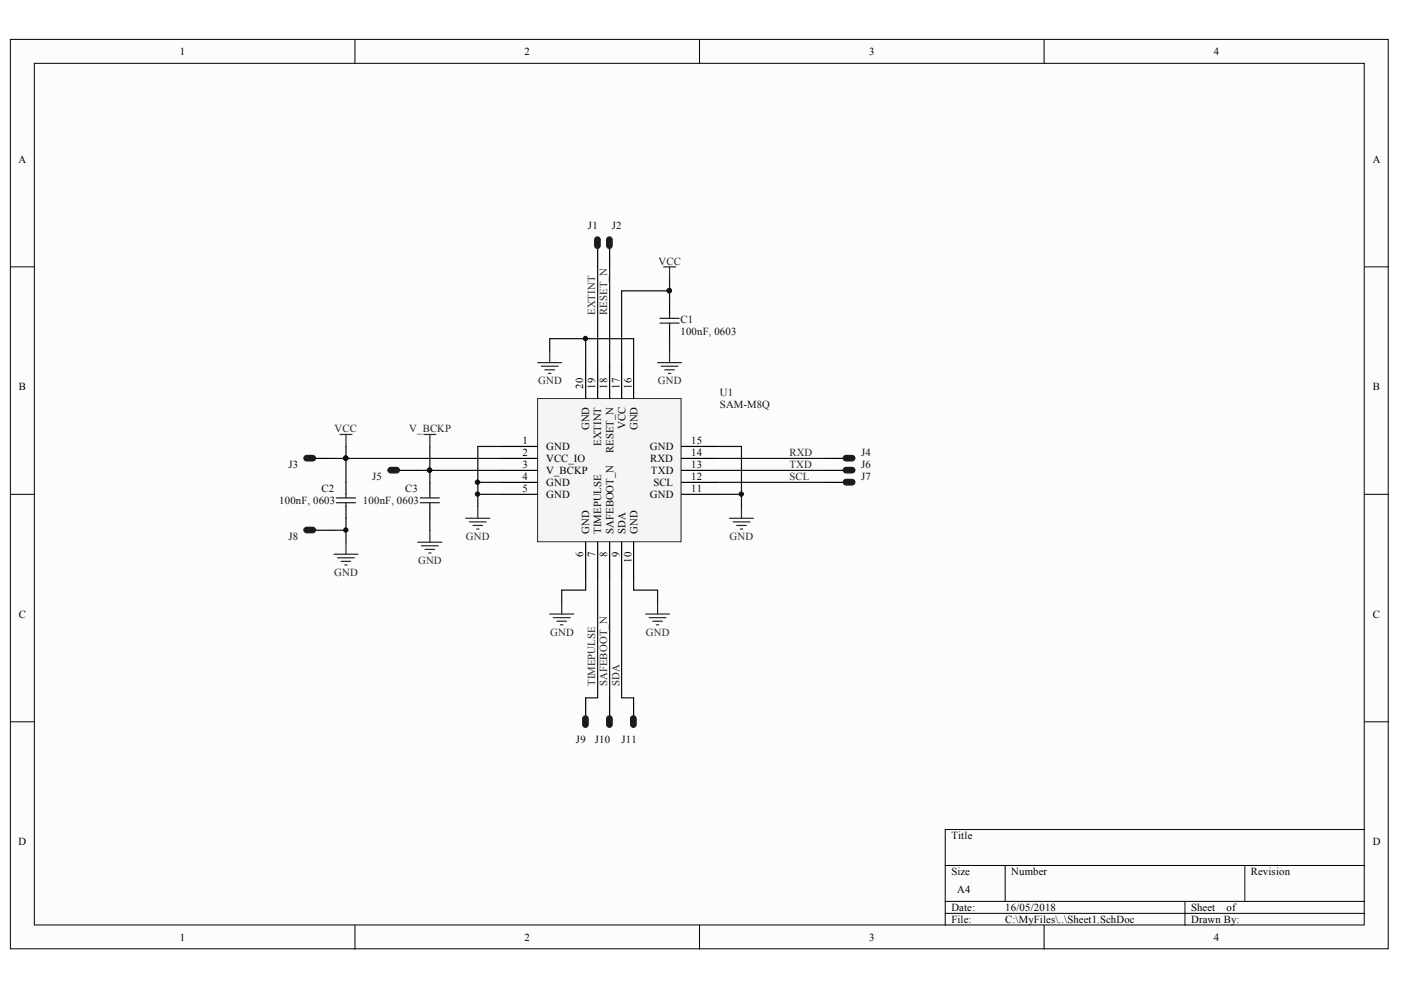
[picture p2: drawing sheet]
<svg xmlns="http://www.w3.org/2000/svg" width="297mm" height="210mm" viewBox="0 0 297 210" stroke-linecap="round" stroke-linejoin="round" font-family="sans-serif">
<g fill="#fcfcfc" stroke="#000" stroke-width=".21">
<path d="M2.2 8.4h292.1v192.8h-292.1z"/>
<path d="M7.3 13.4h281.9v182.7h-281.9z"/>
</g>
<g fill="none" stroke="#000" stroke-width=".21">
<path d="M75.3 8.4v5M148.3 8.4v5M221.4 8.4v5M2.2 56.6h5.1M289.3 56.6h5.1M2.2 104.8h5.1M289.3 104.8h5.1M2.2 153h5.1M289.3 153h5.1M289.3 175.9h-88.9v20.3M75.3 196.2v5.1M148.3 196.2v5.1"/>
<path d="M200.4 183.5h88.9M200.4 191.1h88.9M200.4 193.7h88.9M213.1 183.5v7.6M221.4 196.2v5.1M251.2 191.1v5.1M263.9 183.5v7.6"/>
</g>
<path d="M114 84.5h30.4v30.4h-30.4z" fill="#f5f5f5" stroke="#262626" stroke-width=".21"/>
<g fill="none" stroke="#000" stroke-width=".25">
<path d="M126.7 52.8v3.8M129.3 52.8v3.8M124.2 76.9v7.6M126.7 76.9v7.6M129.3 76.9v7.6M131.8 76.9v7.6M134.3 76.9v7.6M142 64.2v2.5M142 69.3v2.5M67 97.2h3.8M84.8 99.7h3.8M106.4 94.7h7.6"/>
<path d="M106.4 97.2h7.6M106.4 99.7h7.6M144.5 94.7h7.6M144.5 97.2h7.6M144.5 99.7h7.6M175 97.2h3.8M175 99.7h3.8M67 112.4h3.8M73.4 102.3v2.5M73.4 107.3v2.6M91.1 102.3v2.5M91.1 107.3v2.6"/>
<path d="M106.4 102.3h7.6M106.4 104.8h7.6M124.2 115v7.6M126.7 115v7.6M129.3 115v7.6M131.8 115v7.6M134.3 115v7.6M144.5 102.3h7.6M144.5 104.8h7.6M175 102.3h3.8M124.2 148v3.8M129.3 148v3.8"/>
<path d="M134.3 148v3.8"/>
</g>
<g fill="none" stroke="#262626" stroke-width=".25">
<path d="M140.7 56.6h2.5M142 56.6v2.5M114 76.9h5.1M114.8 77.6h3.5M115.5 78.4h2.1M116.3 79.2h.5M116.5 74.3v2.6M139.4 76.9h5.1M140.2 77.6h3.5M140.9 78.4h2.1M141.7 79.2h.5M142 74.3v2.6"/>
<path d="M72.1 92.1h2.5M73.4 92.1v2.6M89.9 92.1h2.5M91.1 92.1v2.6M70.8 117.5h5.1M71.6 118.3h3.5M72.3 119h2.1M73.1 119.8h.5M73.4 115v2.5M88.6 115h5.1M89.4 115.7h3.5M90.1 116.5h2.1"/>
<path d="M90.9 117.2h.5M91.1 112.4v2.6M98.8 109.9h5M99.5 110.6h3.6M100.3 111.4h2M101 112.2h.6M101.3 107.3v2.6M154.7 109.9h5M155.4 110.6h3.6M156.2 111.4h2M157 112.2h.5M157.2 107.3v2.6"/>
<path d="M116.5 130.2h5.1M117.3 131h3.6M118.1 131.7h2M118.8 132.5h.5M119.1 127.7v2.5M136.9 130.2h5.1M137.6 131h3.6M138.4 131.7h2M139.2 132.5h.5M139.4 127.7v2.5"/>
</g>
<g fill="none" stroke="#0e0e0e" stroke-width=".25">
<path d="M126.7 56.6v20.3M129.3 56.6v20.3M142 59.1v2.6M116.5 74.3v-2.5h17.8v5.1M124.2 71.8v5.1M142 64.2v-2.5h-10.2v15.2M142 71.8v2.5M70.8 97.2h2.6v5.1M73.4 94.7v2.5h33M91.1 94.7v5h-2.5M106.4 94.7h-5.1v12.6M106.4 99.7h-15.3v2.6"/>
<path d="M152.1 94.7h5.1v12.6M152.1 97.2h22.9M152.1 99.7h22.9M70.8 112.4h2.6M73.4 109.9v5.1M91.1 109.9v2.5M101.3 104.8h5.1M101.3 102.3h5.1M152.1 104.8h5.1M152.1 102.3h22.9M124.2 122.6v2.5h-5.1v2.6M126.7 122.6v25.4h-2.5"/>
<path d="M129.3 122.6v25.4M131.8 122.6v25.4h2.5M134.3 122.6v2.5h5.1v2.6"/>
</g>
<g fill="#0e0e0e" stroke="#0e0e0e" stroke-width=".21">
<circle cx="124.1" cy="71.8" r=".46"/>
<circle cx="101.2" cy="104.8" r=".46"/>
<circle cx="101.2" cy="102.2" r=".47"/>
<circle cx="73.3" cy="97.1" r=".46"/>
<circle cx="157.2" cy="104.8" r=".46"/>
<circle cx="141.9" cy="61.6" r=".47"/>
<circle cx="91.1" cy="99.7" r=".46"/>
<circle cx="73.3" cy="112.4" r=".46"/>
</g>
<path d="M139.9 67.5h4.1M139.9 68.5h4.1M142 66.7v.8M142 68.5v.8M71.3 105.6h4.1M71.3 106.6h4.1M73.4 104.8v.8M73.4 106.6v.7M89.1 105.6h4.1M89.1 106.6h4.1M91.1 104.8v.8M91.1 106.6v.7" fill="none" stroke="#1c1c1c" stroke-width=".25"/>
<g fill="#1c1c1c" stroke="#1c1c1c" stroke-width=".25">
<path d="M126.3 50.4a.58 .58 0 0 1 .6-.1 .58 .58 0 0 1 .3 .6v1.1a.59 .59 0 0 1-.5 .7 .59 .59 0 0 1-.6-.7v-1.1z"/>
<path d="M128.8 50.4a.58 .58 0 0 1 .6-.1 .58 .58 0 0 1 .4 .6v1.1a.59 .59 0 0 1-.6 .7 .59 .59 0 0 1-.6-.7v-1.1z"/>
<path d="M179 96.7a2.46 2.46 0 0 1 1.9-.1 .58 .58 0 0 1 .3 .7 .58 .58 0 0 1-.6 .4h-1.2a.58 .58 0 0 1-.6-.3 .58 .58 0 0 1 .2-.7z"/>
<path d="M179 99.3a2.46 2.46 0 0 1 1.9-.2 .58 .58 0 0 1 .3 .7 .58 .58 0 0 1-.6 .5h-1.2a.58 .58 0 0 1-.6-.4 .58 .58 0 0 1 .2-.6z"/>
<path d="M179 101.8a2.41 2.41 0 0 1 1.9-.1 .59 .59 0 0 1 .3 .7 .59 .59 0 0 1-.6 .4h-1.2a.59 .59 0 0 1-.6-.3 .59 .59 0 0 1 .2-.7z"/>
<path d="M123.7 152a.58 .58 0 0 1 .7-.2 .58 .58 0 0 1 .3 .6v1.2a.59 .59 0 0 1-.6 .6 .59 .59 0 0 1-.6-.6v-1.2z"/>
<path d="M128.8 152a.58 .58 0 0 1 .6-.2 .58 .58 0 0 1 .4 .6v1.2a.59 .59 0 0 1-.6 .6 .59 .59 0 0 1-.6-.6v-1.2z"/>
<path d="M133.9 152a.58 .58 0 0 1 .6-.2 .58 .58 0 0 1 .4 .6v1.2a.59 .59 0 0 1-.6 .6 .59 .59 0 0 1-.6-.6v-1.2z"/>
<path d="M64.6 96.7a2.46 2.46 0 0 1 1.9-.1 .58 .58 0 0 1 .4 .7 .58 .58 0 0 1-.6 .4h-1.2a.58 .58 0 0 1-.6-.3 .58 .58 0 0 1 .1-.7z"/>
<path d="M82.4 99.3a2.42 2.42 0 0 1 1.9-.2 .58 .58 0 0 1 .4 .7 .58 .58 0 0 1-.7 .5h-1.1a.58 .58 0 0 1-.6-.4 .58 .58 0 0 1 .1-.6z"/>
<path d="M64.6 112a2.46 2.46 0 0 1 1.9-.2 .58 .58 0 0 1 .4 .7 .58 .58 0 0 1-.6 .5h-1.2a.58 .58 0 0 1-.6-.4 .58 .58 0 0 1 .1-.6z"/>
</g>
<g font-size="2.3">
<text x="38.1" y="11.7">1</text>
<text x="111.2" y="11.7">2</text>
<text x="184.3" y="11.7">3</text>
<text x="257.4" y="11.7">4</text>
<text x="3.9" y="34.5">A</text>
<text x="291.1" y="34.5">A</text>
<text x="4" y="82.7">B</text>
<text x="123.6" y="82.5" transform="rotate(-90 123.6 82.5)">20</text>
<text x="126.2" y="82.5" transform="rotate(-90 126.2 82.5)">19</text>
<text x="128.7" y="82.5" transform="rotate(-90 128.7 82.5)">18</text>
<text x="131.3" y="82.5" transform="rotate(-90 131.3 82.5)">17</text>
<text x="133.9" y="82.5" transform="rotate(-90 133.9 82.5)">16</text>
<text x="291.1" y="82.7">B</text>
<text x="110.8" y="94.1">1</text>
<text x="115.8" y="95.4">GND</text>
<text x="124.9" y="91.3" transform="rotate(-90 124.9 91.3)">GND</text>
<text x="127.4" y="94.6" transform="rotate(-90 127.4 94.6)">EXTINT</text>
<text x="132.6" y="91" transform="rotate(-90 132.6 91)">VCC</text>
<text x="135.1" y="91.3" transform="rotate(-90 135.1 91.3)">GND</text>
<text x="137.8" y="95.4">GND</text>
<text x="146.6" y="94.1">15</text>
<text x="110.8" y="96.7">2</text>
<text x="110.8" y="99.2">3</text>
<text x="110.8" y="101.7">4</text>
<text x="115.8" y="97.9">VCC_IO</text>
<text x="115.8" y="100.5">V_BCKP</text>
<text x="130.1" y="96.1" transform="rotate(-90 130.1 96.1)">RESET_N</text>
<text x="137.9" y="97.9">RXD</text>
<text x="138" y="100.5">TXD</text>
<text x="146.6" y="101.7">12</text>
<text x="146.6" y="99.2">13</text>
<text x="146.6" y="96.7">14</text>
<text x="110.8" y="104.4">5</text>
<text x="115.8" y="103">GND</text>
<text x="115.8" y="105.6">GND</text>
<text x="137.8" y="105.6">GND</text>
<text x="138.5" y="103">SCL</text>
<text x="146.6" y="104.4">11</text>
<text x="124.9" y="113.2" transform="rotate(-90 124.9 113.2)">GND</text>
<text x="127.4" y="113.2" transform="rotate(-90 127.4 113.2)">TIMEPULSE</text>
<text x="130.1" y="113.2" transform="rotate(-90 130.1 113.2)">SAFEBOOT_N</text>
<text x="132.6" y="113.2" transform="rotate(-90 132.6 113.2)">SDA</text>
<text x="135.1" y="113.2" transform="rotate(-90 135.1 113.2)">GND</text>
<text x="123.6" y="118.1" transform="rotate(-90 123.6 118.1)">6</text>
<text x="126.2" y="118.1" transform="rotate(-90 126.2 118.1)">7</text>
<text x="128.7" y="118.1" transform="rotate(-90 128.7 118.1)">8</text>
<text x="131.3" y="118.1" transform="rotate(-90 131.3 118.1)">9</text>
<text x="133.9" y="119.3" transform="rotate(-90 133.9 119.3)">10</text>
<text x="4" y="131">C</text>
<text x="291.1" y="131">C</text>
<text x="3.9" y="179.2">D</text>
<text x="201.7" y="177.9">Title</text>
<text x="291.1" y="179.2">D</text>
<text x="201.7" y="185.6">Size</text>
<text x="214.4" y="185.6">Number</text>
<text x="265.2" y="185.6">Revision</text>
<text x="203" y="189.4">A4</text>
<text x="201.7" y="193.2">Date:</text>
<text x="201.7" y="195.7">File:</text>
<text x="213.1" y="193.2">16/05/2018</text>
<text x="213.1" y="195.7">C:\MyFiles\..\Sheet1.SchDoc</text>
<text x="252.5" y="193.2">Sheet</text>
<text x="252.5" y="195.7">Drawn By:</text>
<text x="260.1" y="193.2">of</text>
<text x="38.1" y="199.5">1</text>
<text x="111.2" y="199.5">2</text>
<text x="184.3" y="199.5">3</text>
<text x="257.4" y="199.5">4</text>
</g>
<g font-size="2.3" fill="#0e0e0e">
<text x="124.7" y="48.5">J1</text>
<text x="129.7" y="48.5">J2</text>
<text x="144.3" y="68.5">C1</text>
<text x="144.3" y="71.1">100nF, 0603</text>
<text x="152.7" y="84">U1</text>
<text x="152.7" y="86.5">SAM-M8Q</text>
<text x="61.1" y="99.2">J3</text>
<text x="78.9" y="101.7">J5</text>
<text x="182.6" y="96.7">J4</text>
<text x="182.6" y="99.2">J6</text>
<text x="182.6" y="101.7">J7</text>
<text x="59.2" y="106.9">100nF, 0603</text>
<text x="68.2" y="104.4">C2</text>
<text x="77" y="106.9">100nF, 0603</text>
<text x="85.9" y="104.4">C3</text>
<text x="61.1" y="114.5">J8</text>
<text x="122.1" y="157.6">J9</text>
<text x="126.1" y="157.6">J10</text>
<text x="131.8" y="157.6">J11</text>
</g>
<g font-size="2.3" fill="#262626">
<text x="139.6" y="56.1">VCC</text>
<text x="126.2" y="66.8" transform="rotate(-90 126.2 66.8)">EXTINT</text>
<text x="128.7" y="66.8" transform="rotate(-90 128.7 66.8)">RESET_N</text>
<text x="114.1" y="81.5">GND</text>
<text x="139.5" y="81.5">GND</text>
<text x="71" y="91.6">VCC</text>
<text x="86.8" y="91.6">V_BCKP</text>
<text x="167.4" y="101.7">SCL</text>
<text x="167.4" y="96.7">RXD</text>
<text x="167.4" y="99.2">TXD</text>
<text x="88.6" y="119.6">GND</text>
<text x="98.8" y="114.5">GND</text>
<text x="154.7" y="114.5">GND</text>
<text x="70.9" y="122.1">GND</text>
<text x="116.6" y="134.8">GND</text>
<text x="136.9" y="134.8">GND</text>
<text x="126.2" y="145.4" transform="rotate(-90 126.2 145.4)">TIMEPULSE</text>
<text x="128.7" y="145.4" transform="rotate(-90 128.7 145.4)">SAFEBOOT_N</text>
<text x="131.3" y="145.4" transform="rotate(-90 131.3 145.4)">SDA</text>
</g>
</svg>
